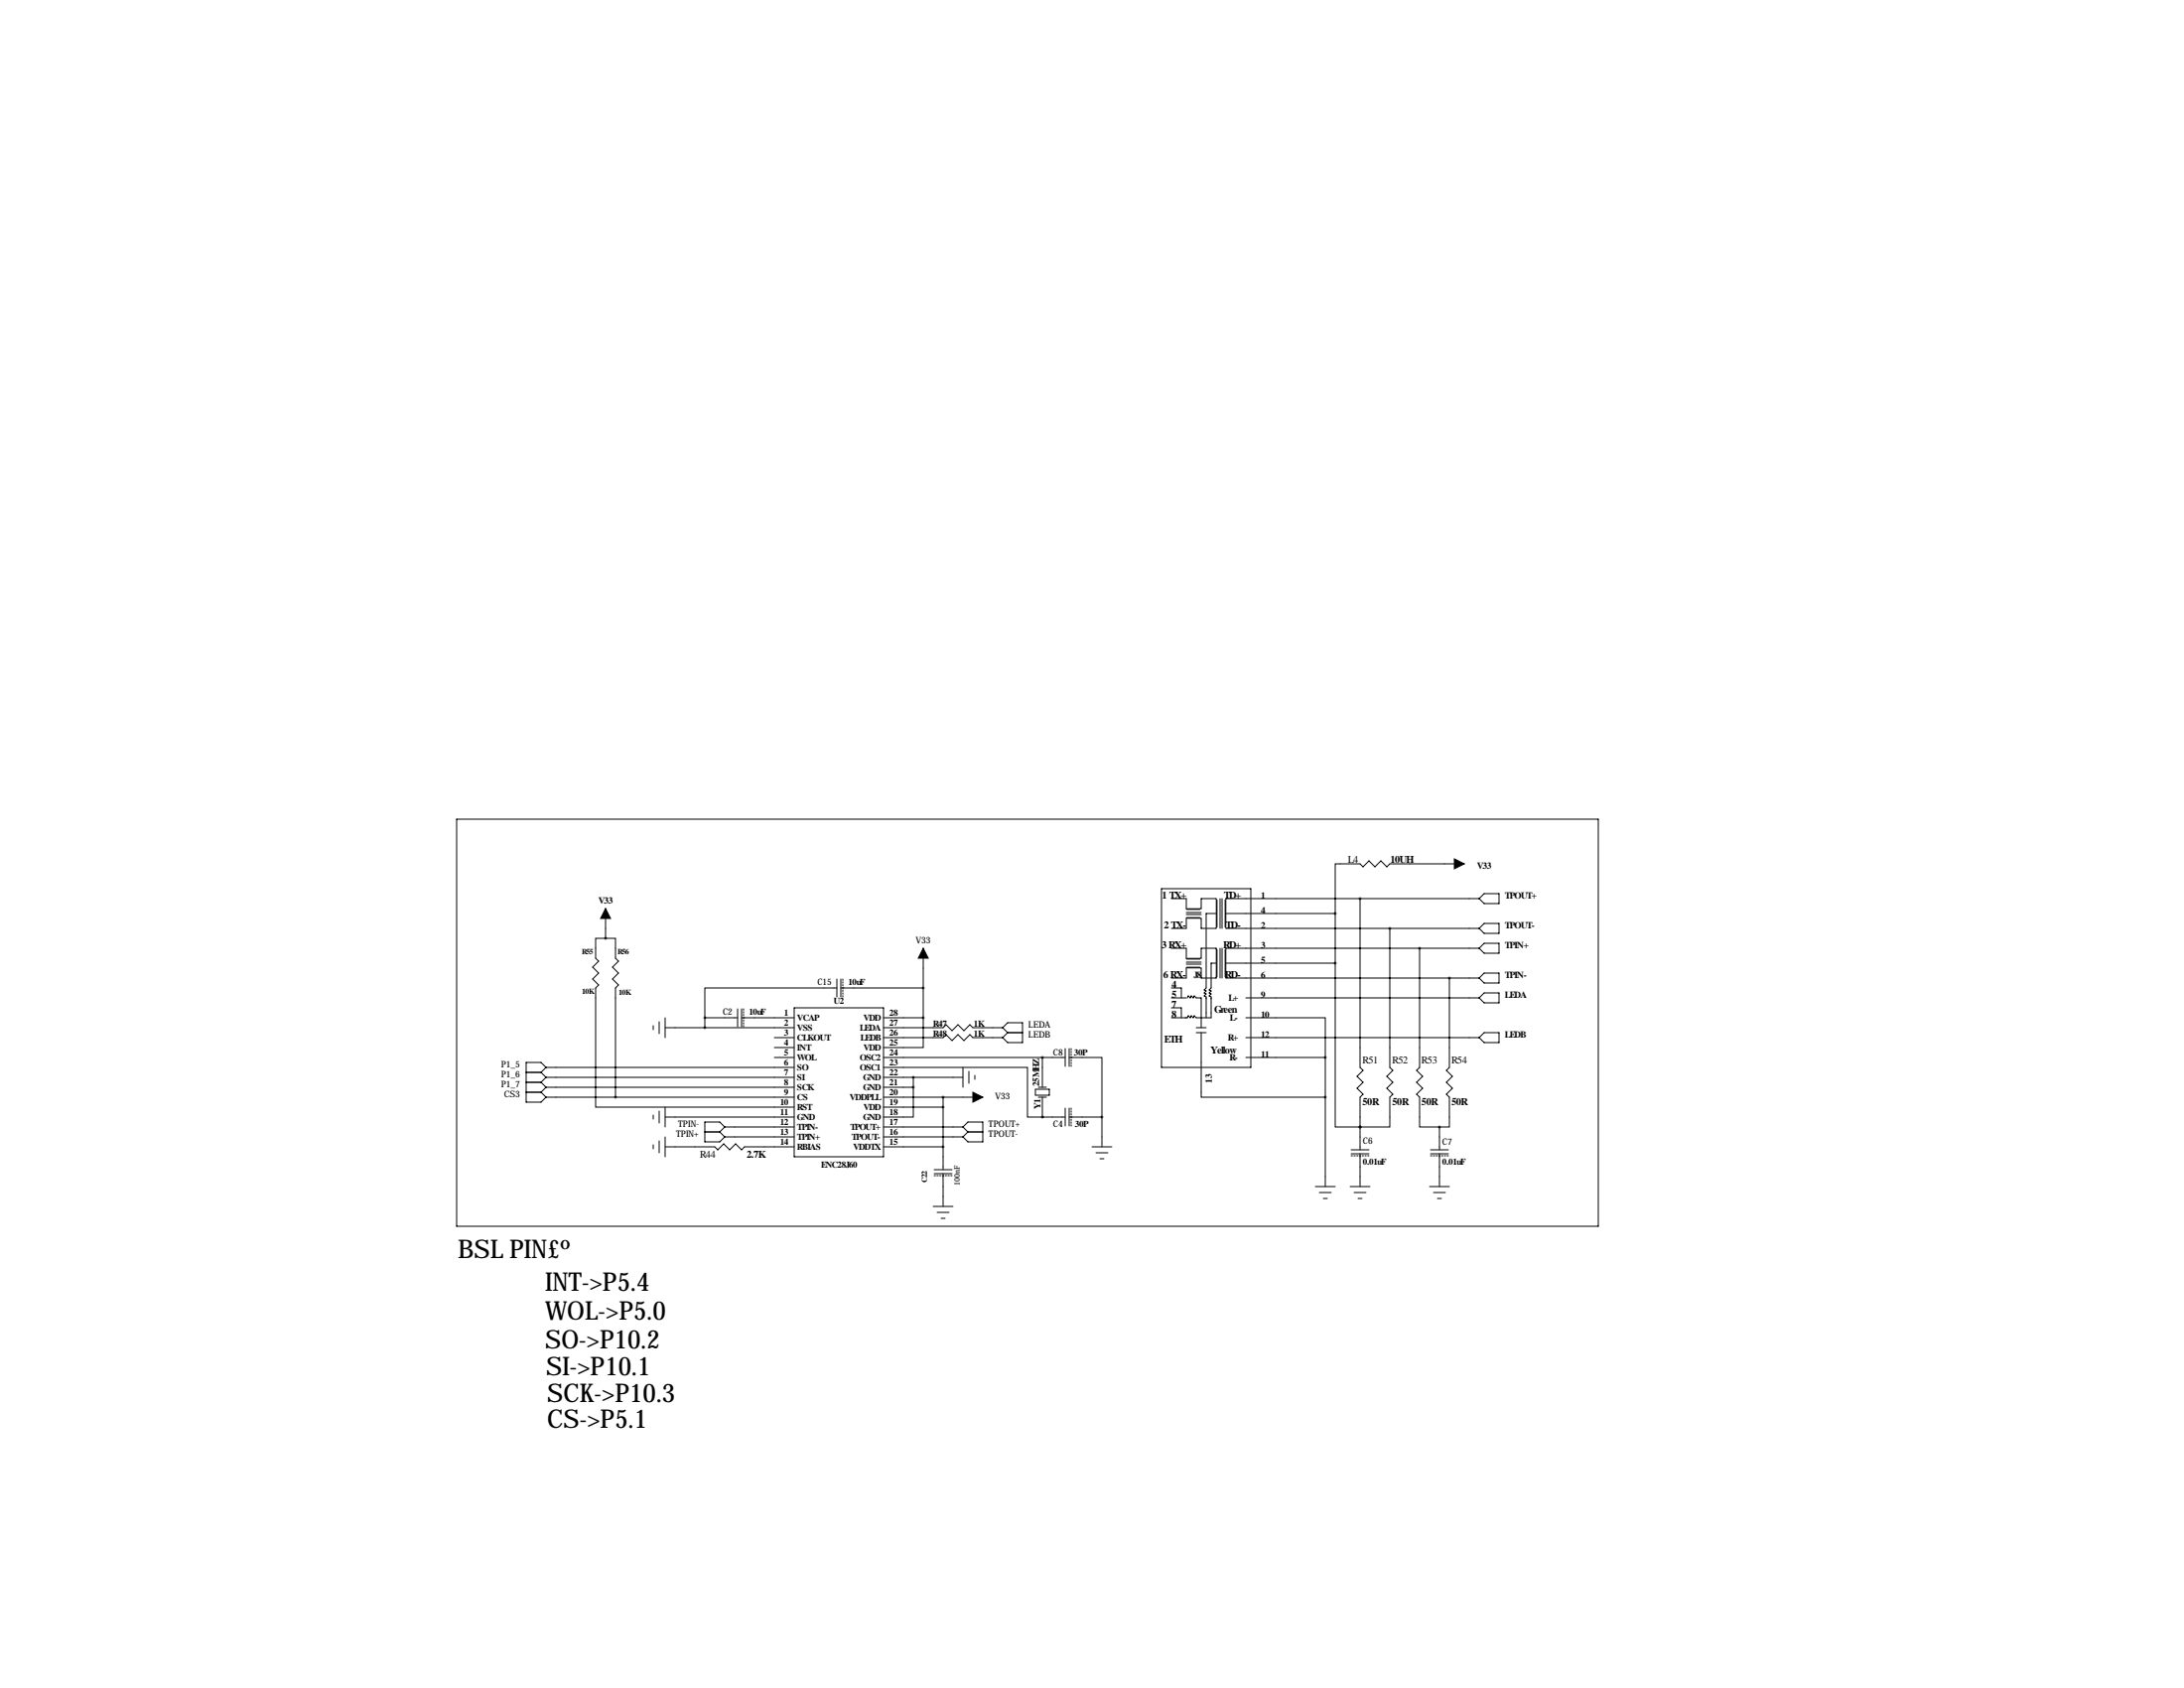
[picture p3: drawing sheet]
<svg xmlns="http://www.w3.org/2000/svg" width="559mm" height="432mm" viewBox="0 0 559 432" stroke-linecap="round" stroke-linejoin="round" font-family="sans-serif">
<g fill="none" stroke="#000" stroke-width=".25">
<path d="M116.8 209.5h292.1v104.2h-292.1zM154.9 232.4v7.6M297.2 227.3h22.8v45.7h-22.8zM299.7 229.9h3.8v2.5l.3 .3 .2-.3 .3 .3 .2-.3 .3 .3 .3-.3 .2 .3 .3-.3 .2 .3 .3-.3 .2 .3 .3-.3 .2 .3 .5-.3v-2.5h3.8l.3 .5-.3 .2 .3 .3-.3 .2 .3 .3-.3 .2 .3 .3-.3 .3 .3 .2-.3 .3 .3 .2-.3 .3 .3 .2-.3 .3M303.5 233.4h3.8M303.5 233.9h3.8M311.1 233.7l.3 .2-.3 .3 .3 .2-.3 .3 .3 .2-.3 .3 .3 .3-.3 .2 .3 .3-.3 .2 .3 .3-.3 .2 .3 .3-.3 .5h-3.8v-2.6l-.5-.2-.2 .2-.3-.2-.2 .2-.3-.2-.2 .2-.3-.2-.2 .2-.3-.2-.3 .2-.2-.2-.3 .2v-.1h-.4l-.1 2.7h-3.8M311.1 233.7h-2.5v19l-.5 .5 .5 .3-.5 .5 .5 .3-.5 .5 .5 .2v5.3M312.2 229.9v7.6M312.7 229.9v7.6M313.7 233.7l-.3 .2 .3 .3-.3 .2 .3 .3-.3 .2 .3 .3-.3 .3 .3 .2-.3 .3 .3 .2-.3 .3 .3 .2-.3 .3 .3 .5h64.8M313.7 233.7h27.9"/>
<path d="M341.6 233.7v12.7M348 229.9v43.1l.7 .8-1.5 1.5 1.5 1.6-1.5 1.5 1.5 1.5-.7 .8v13.4M355.6 237.5v35.5l.8 .8-1.6 1.5 1.6 1.6-1.6 1.5 1.6 1.5-.8 .8v7.6h-7.6M374.6 221h-19l-.8 .7-1.5-1.5-1.5 1.5-1.5-1.5-1.6 1.5-.7-.7h-6.4v12.7M378.5 229.9h-64.8l-.3 .5 .3 .2-.3 .3 .3 .2-.3 .3 .3 .2-.3 .3 .3 .3-.3 .2 .3 .3-.3 .2 .3 .3-.3 .2 .3 .3M378.5 229.9l1.2-1.3h3.8v2.5h-3.8zM379.7 236.2h3.8v2.6h-3.8l-1.2-1.3zM154.9 240h-2.5v5.1l.8 .8-1.6 1.5 1.6 1.5-1.6 1.5 1.6 1.6-.8 .7v30.5h50.8M154.9 240h2.6v5.1l.7 .8-1.5 1.5 1.5 1.5-1.5 1.5 1.5 1.6-.7 .7v28M188.7 258.1v4.5M189.7 258.1v4.5M203.2 257.8h22.9v38.1h-22.9z"/>
<path d="M214.1 252.7h-33.8v7.6M214.1 250.4v4.6M215.1 252.7h21.1M215.1 250.4v4.6M236.2 242.6v17.7M299.7 242.6h3.8v2.5l.3 .3 .2-.3 .3 .3 .2-.3 .3 .3 .3-.3 .2 .3 .3-.3 .2 .3 .3-.3 .2 .3 .3-.3 .2 .3 .5-.3v-2.5h3.8l.3 .5-.3 .2 .3 .3-.3 .2 .3 .3-.3 .2 .3 .3-.3 .3 .3 .2-.3 .3 .3 .2-.3 .3 .3 .2-.3 .3M299.7 257.8h2.6v2.5M299.7 255.3h3.8M299.7 252.7h2.6v2.6M303.5 246.1h3.8M303.5 246.6h3.8M303.8 255.3l.2-.5 .5 .5 .3-.5 .5 .5 .3-.5 .5 .5h1.2v7.6"/>
<path d="M311.1 246.4l.3 .2-.3 .3 .3 .2-.3 .3 .3 .2-.3 .3 .3 .3-.3 .2 .3 .3-.3 .2 .3 .3-.3 .2 .3 .3-.3 .5h-3.8v-2.6l-.5-.2-.2 .2-.3-.2-.2 .2-.3-.2-.2 .2-.3-.2-.2 .2-.3-.2-.3 .2-.2-.2-.3 .2v-.1h-.4l-.1 2.7h-3.8M311.1 246.4h-1.2v6.3l-.5 .5 .5 .3-.5 .5 .5 .3-.5 .5 .5 .2v5.3h-3.8l-.5-.5-.3 .5-.5-.5-.3 .5-.5-.5-.2 .5h-4.1M312.2 242.6v7.6M312.7 242.6v7.6M313.7 246.4l-.3 .2 .3 .3-.3 .2 .3 .3-.3 .2 .3 .3-.3 .3 .3 .2-.3 .3 .3 .2-.3 .3 .3 .2-.3 .3 .3 .5h64.8M313.7 246.4h27.9M318.8 255.3h59.7M341.6 246.4v41.9h6.4M363.2 242.6v30.4l-.7 .8 1.5 1.5-1.5 1.6 1.5 1.5-1.5 1.5 .7 .8v7.6h5.1M370.8 250.2v22.8l-.7 .8 1.5 1.5-1.5 1.6 1.5 1.5-1.5 1.5 .7 .8v7.6h-2.5M378.5 242.6h-64.8l-.3 .5 .3 .2-.3 .3 .3 .2-.3 .3 .3 .2-.3 .3 .3 .3-.3 .2 .3 .3-.3 .2 .3 .3-.3 .2 .3 .3M378.5 242.6l1.2-1.3h3.8v2.5h-3.8z"/>
<path d="M379.7 248.9h3.8v2.6h-3.8l-1.2-1.3zM379.7 254h3.8v2.5h-3.8l-1.2-1.2zM134.6 274.3h3.8M134.6 276.9h3.8M134.6 279.4h3.8M138.4 274.3l1.3 1.3M138.4 276.9l1.3 1.2M138.4 279.4l1.3 1.3M139.7 273h63.5M139.7 275.6h63.5M139.7 278.1h63.5M139.7 273l-1.3 1.3"/>
<path d="M139.7 273l-1.3-1.2h-3.8v10.1h3.8l1.3-1.2M139.7 275.6l-1.3 1.3M139.7 278.1l-1.3 1.3M167.1 262.4v1M168.7 261.4v3M170.2 262.9h33M170.2 260.3v5.1M180.3 260.3h8.4M180.3 260.3v2.6M189.7 260.3h13.5M198.1 265.4h5.1M198.1 268h5.1"/>
<path d="M198.1 270.5h5.1M226.1 273h36.8v12.8h3.8M226.1 260.3h10.1M226.1 262.9h15.2l.8-.8 1.5 1.6 1.5-1.6 1.5 1.6 1.6-1.6 .7 .8h7.6M226.1 265.4h15.2l.8-.7 1.5 1.5 1.5-1.5 1.5 1.5 1.6-1.5 .7 .7h7.6M226.1 270.5h46.4M226.1 275.6h20.3M226.1 278.1h7.6M233.7 278.1v7.7h-7.6M233.7 275.6v2.5M236.2 260.3v7.7h-10.1M246.4 273v5.1"/>
<path d="M247.9 274.1v3M249.4 275.1v1M256.5 262.9l1.3 1.3M256.5 262.9l1.3-1.3h3.8v5.1h-3.8l-1.3-1.3M257.8 264.2h3.8M257.8 264.2l-1.3 1.2M264.9 278.6h3.6v1.6h-3.6zM265.7 278.1h2M266.7 270.5v7.6M272.5 268.2v4.6M273.6 270.5h8.3v15.3M273.6 268.2v4.6"/>
<path d="M306.1 262.9h2.5M306.1 264.2h2.5M307.3 264.2v16.5h31.8M318.8 260.3h20.3v10.2M318.8 265.4h59.7M318.8 270.5h20.3M339.1 270.5v33M379.7 264.2h3.8v2.5h-3.8l-1.2-1.3zM139.7 280.7h63.5M167.1 285.2v1.1M167.1 292.9v1M168.7 284.2v3.1"/>
<path d="M168.7 291.8v3.1M170.2 293.4h12.7l.7 .7 1.6-1.5 1.5 1.5 1.5-1.5 1.5 1.5 .8-.7h12.7M170.2 285.8h33M170.2 283.2v5.1M170.2 290.8v5.1M180.3 289.6h3.8M184.1 289.6l1.3 1.2M185.4 288.3h17.8M185.4 290.8h17.8M185.4 288.3l-1.3 1.3M185.4 288.3l-1.3-1.3h-3.8v5.1h3.8l1.3-1.3M226.1 293.4h15.2"/>
<path d="M226.1 280.7h25.4M226.1 283.2h15.2M226.1 288.3h20.3M226.1 290.8h20.3M239 299.2h4.6M241.3 280.7v18.5M246.4 288.3l1.2-1.3h3.9v5.1h-3.9l-1.2-1.3M246.4 288.3l1.2 1.3M247.6 289.6h3.9M247.6 289.6l-1.2 1.2M265.7 280.7h2M266.7 285.8h.1"/>
<path d="M266.7 285.8h5.8M266.7 280.7v5.1M272.5 283.5v4.5M273.6 285.8h8.3M273.6 283.5v4.5M279.4 293.4h5.1M280.4 294.9h3.1M281.4 296.4h1M281.9 285.8v7.6M345.7 294.1h4.6M345.7 295.1h4.6M348 288.3h.1"/>
<path d="M348 295.1v8.4M366 294.1h4.6M366 295.1h4.6M368.3 288.3v5.8M368.3 295.1v8.4M238.8 308.6h5M239 300.2h4.6M239.8 310.1h3M240.8 311.7h1M241.3 300.2v8.4M336.5 303.5h5.1M337.6 305.1h3"/>
<path d="M338.6 306.6h1M345.4 303.5h5.1M346.5 305.1h3M347.5 306.6h1M365.8 303.5h5M366.8 305.1h3M367.8 306.6h1"/>
</g>
<path d="M190.2 258.1v4.5M215.6 250.4v4.6M274.1 268.2v4.6M274.1 283.5v4.5M345.7 295.7h4.6M366 295.7h4.6M243.6 300.7h-4.6" fill="none" stroke="#000" stroke-width=".25" stroke-dasharray=".4 .4"/>
<path d="M154.9 232.4l1.3 2.5h-2.5zM372.1 219.7l2.5 1.3-2.5 1.2zM236.2 242.6l1.3 2.5h-2.6zM248.9 279.4l2.6 1.3-2.6 1.2z" fill="#000" stroke="#000" stroke-width=".25"/>
<path d="M180.3 262.9a.05 .05 0 0 0 .1 0 .05 .05 0 0 0-.1 0zM281.9 285.8a.05 .05 0 0 0 .1 0 .05 .05 0 0 0-.1 0zM370.8 250.2a.05 .05 0 0 0 .1 0 .05 .05 0 0 0-.1 0zM154.9 240a.05 .05 0 0 0 .1 0 .05 .05 0 0 0-.1 0zM180.3 260.4a.05 .05 0 0 0 .1 0 .05 .05 0 0 0-.1 0zM341.6 246.4a.05 .05 0 0 0 .1 0 .05 .05 0 0 0-.1 0zM341.6 233.7a.05 .05 0 0 0 .1 0 .05 .05 0 0 0-.1 0z" fill="#000" stroke="#000" stroke-width=".63"/>
<g font-size="6.6">
<text x="117.1" y="321.8">BSL PIN£º</text>
<text x="139.4" y="330.2">INT-&gt;P5.4</text>
<text x="139.4" y="337.6">WOL-&gt;P5.0</text>
<text x="139.4" y="344.9">SO-&gt;P10.2</text>
<text x="139.7" y="351.8">SI-&gt;P10.1</text>
<text x="140" y="358.6">SCK-&gt;P10.3</text>
<text x="140" y="365.3">CS-&gt;P5.1</text>
</g>
<g font-size="2.6">
<text x="344.9" y="220.7">L4</text>
<text x="355.7" y="220.7">10UH</text>
<text x="297.3" y="229.9">1 TX+</text>
<text x="313.1" y="229.9">TD+</text>
<text x="297.8" y="237.5">2 TX-</text>
<text x="313.6" y="237.5">TD-</text>
<text x="297.2" y="242.6">3 RX+</text>
<text x="313" y="242.6">RD+</text>
<text x="297.7" y="250.2">6 RX-</text>
<text x="313.4" y="250.2">RD-</text>
<text x="299.8" y="257.8">7</text>
<text x="299.8" y="255.3">5</text>
<text x="299.8" y="252.7">4</text>
<text x="299.8" y="260.3">8</text>
<text x="310.7" y="259.1">Green</text>
<text x="297.9" y="266.7">ETH</text>
<text x="309.7" y="269.5">Yellow</text>
<text x="348.6" y="271.9">R51</text>
<text x="356.3" y="271.9">R52</text>
<text x="363.7" y="271.9">R53</text>
<text x="371.3" y="271.9">R54</text>
<text x="348.6" y="282.6">50R</text>
<text x="356.3" y="282.6">50R</text>
<text x="363.7" y="282.6">50R</text>
<text x="371.3" y="282.6">50R</text>
<text x="179.1" y="296.2">R44</text>
<text x="191" y="296.2">2.7K</text>
</g>
<g font-size="2.4">
<text x="377.9" y="222.2">V33</text>
<text x="153.1" y="231.1">V33</text>
<text x="322.6" y="229.9">1</text>
<text x="322.6" y="233.7">4</text>
<text x="385.1" y="229.9">TPOUT+</text>
<text x="322.6" y="237.5">2</text>
<text x="385.1" y="237.5">TPOUT-</text>
<text x="322.6" y="242.6">3</text>
<text x="385.1" y="242.6">TPIN+</text>
<text x="305.4" y="250.2">J8</text>
<text x="322.6" y="246.4">5</text>
<text x="322.6" y="250.2">6</text>
<text x="385.1" y="250.2">TPIN-</text>
<text x="314.3" y="256">L+</text>
<text x="322.6" y="255.3">9</text>
<text x="385.1" y="255.3">LEDA</text>
<text x="314.7" y="261.1">L-</text>
<text x="322.6" y="260.3">10</text>
<text x="314.2" y="266.2">R+</text>
<text x="322.6" y="265.4">12</text>
<text x="385.1" y="265.4">LEDB</text>
<text x="314.6" y="271.3">R-</text>
<text x="322.6" y="270.5">11</text>
<text x="265.9" y="277.9" transform="rotate(-90 265.9 277.9)">25MHZ</text>
<text x="310.1" y="277" transform="rotate(-90 310.1 277)">13</text>
<text x="266.2" y="283.7" transform="rotate(-90 266.2 283.7)">Y1</text>
</g>
<g font-size="2.3">
<text x="234.3" y="241.3">V33</text>
<text x="217" y="251.9">10uF</text>
<text x="209.2" y="252.1">C15</text>
<text x="213.4" y="256.8">U2</text>
<text x="184.9" y="259.7">C2</text>
<text x="191.6" y="259.5">10uF</text>
<text x="200.6" y="259.8">1</text>
<text x="200.6" y="262.4">2</text>
<text x="204" y="261.1">VCAP</text>
<text x="204" y="263.6">VSS</text>
<text x="220" y="263.6">LEDA</text>
<text x="221" y="261.1">VDD</text>
<text x="227.6" y="259.8">28</text>
<text x="227.6" y="262.4">27</text>
<text x="238.8" y="262.6">R47</text>
<text x="249.2" y="262.6">1K</text>
<text x="263.1" y="262.9">LEDA</text>
<text x="200.6" y="264.9">3</text>
<text x="200.6" y="267.5">4</text>
<text x="204" y="266.2">CLKOUT</text>
<text x="204" y="268.7">INT</text>
<text x="220.2" y="266.2">LEDB</text>
<text x="221" y="268.7">VDD</text>
<text x="227.6" y="264.9">26</text>
<text x="227.6" y="267.5">25</text>
<text x="238.8" y="265.2">R48</text>
<text x="249.2" y="265.2">1K</text>
<text x="263.1" y="265.4">LEDB</text>
<text x="128.2" y="273">P1_5</text>
<text x="128.2" y="275.6">P1_6</text>
<text x="200.6" y="270">5</text>
<text x="200.6" y="272.5">6</text>
<text x="200.6" y="275.1">7</text>
<text x="204" y="271.2">WOL</text>
<text x="204" y="273.8">SO</text>
<text x="220" y="271.2">OSC2</text>
<text x="220" y="273.8">OSC1</text>
<text x="227.6" y="270">24</text>
<text x="227.6" y="272.5">23</text>
<text x="227.6" y="275.1">22</text>
<text x="269.5" y="270">C8</text>
<text x="274.8" y="270">30P</text>
<text x="128.2" y="278.1">P1_7</text>
<text x="129" y="280.7">CS3</text>
<text x="200.6" y="277.6">8</text>
<text x="200.6" y="280.2">9</text>
<text x="204" y="276.3">SI</text>
<text x="204" y="278.9">SCK</text>
<text x="204" y="281.4">CS</text>
<text x="217.4" y="281.4">VDDPLL</text>
<text x="220.8" y="276.3">GND</text>
<text x="220.8" y="278.9">GND</text>
<text x="227.6" y="277.6">21</text>
<text x="227.6" y="280.2">20</text>
<text x="254.6" y="281.2">V33</text>
<text x="199.6" y="282.7">10</text>
<text x="199.6" y="285.2">11</text>
<text x="199.6" y="287.8">12</text>
<text x="204" y="283.9">RST</text>
<text x="204" y="286.5">GND</text>
<text x="220.8" y="286.5">GND</text>
<text x="221" y="283.9">VDD</text>
<text x="227.6" y="282.7">19</text>
<text x="227.6" y="285.2">18</text>
<text x="227.6" y="287.8">17</text>
<text x="173" y="290.8">TPIN+</text>
<text x="173.5" y="288.3">TPIN-</text>
<text x="199.6" y="290.3">13</text>
<text x="199.6" y="292.9">14</text>
<text x="204" y="289">TPIN-</text>
<text x="204" y="291.6">TPIN+</text>
<text x="217.5" y="289">TPOUT+</text>
<text x="217.9" y="291.6">TPOUT-</text>
<text x="227.6" y="290.3">16</text>
<text x="227.6" y="292.9">15</text>
<text x="253" y="288.3">TPOUT+</text>
<text x="253" y="290.8">TPOUT-</text>
<text x="269.5" y="288.3">C4</text>
<text x="275.1" y="288.3">30P</text>
<text x="348.7" y="292.7">C6</text>
<text x="369.1" y="293">C7</text>
<text x="204" y="294.1">RBIAS</text>
<text x="210.1" y="298.6">ENC28J60</text>
<text x="218.3" y="294.1">VDDTX</text>
<text x="348.7" y="297.9">0.01uF</text>
<text x="369.1" y="297.9">0.01uF</text>
</g>
<g font-size="2">
<text x="148.8" y="244.1">R55</text>
<text x="158" y="244.1">R56</text>
<text x="148.8" y="254.2">10K</text>
<text x="158.2" y="254.5">10K</text>
<text x="237.2" y="302.5" transform="rotate(-90 237.2 302.5)">C22</text>
<text x="245.6" y="303.3" transform="rotate(-90 245.6 303.3)">100nF</text>
</g>
</svg>
